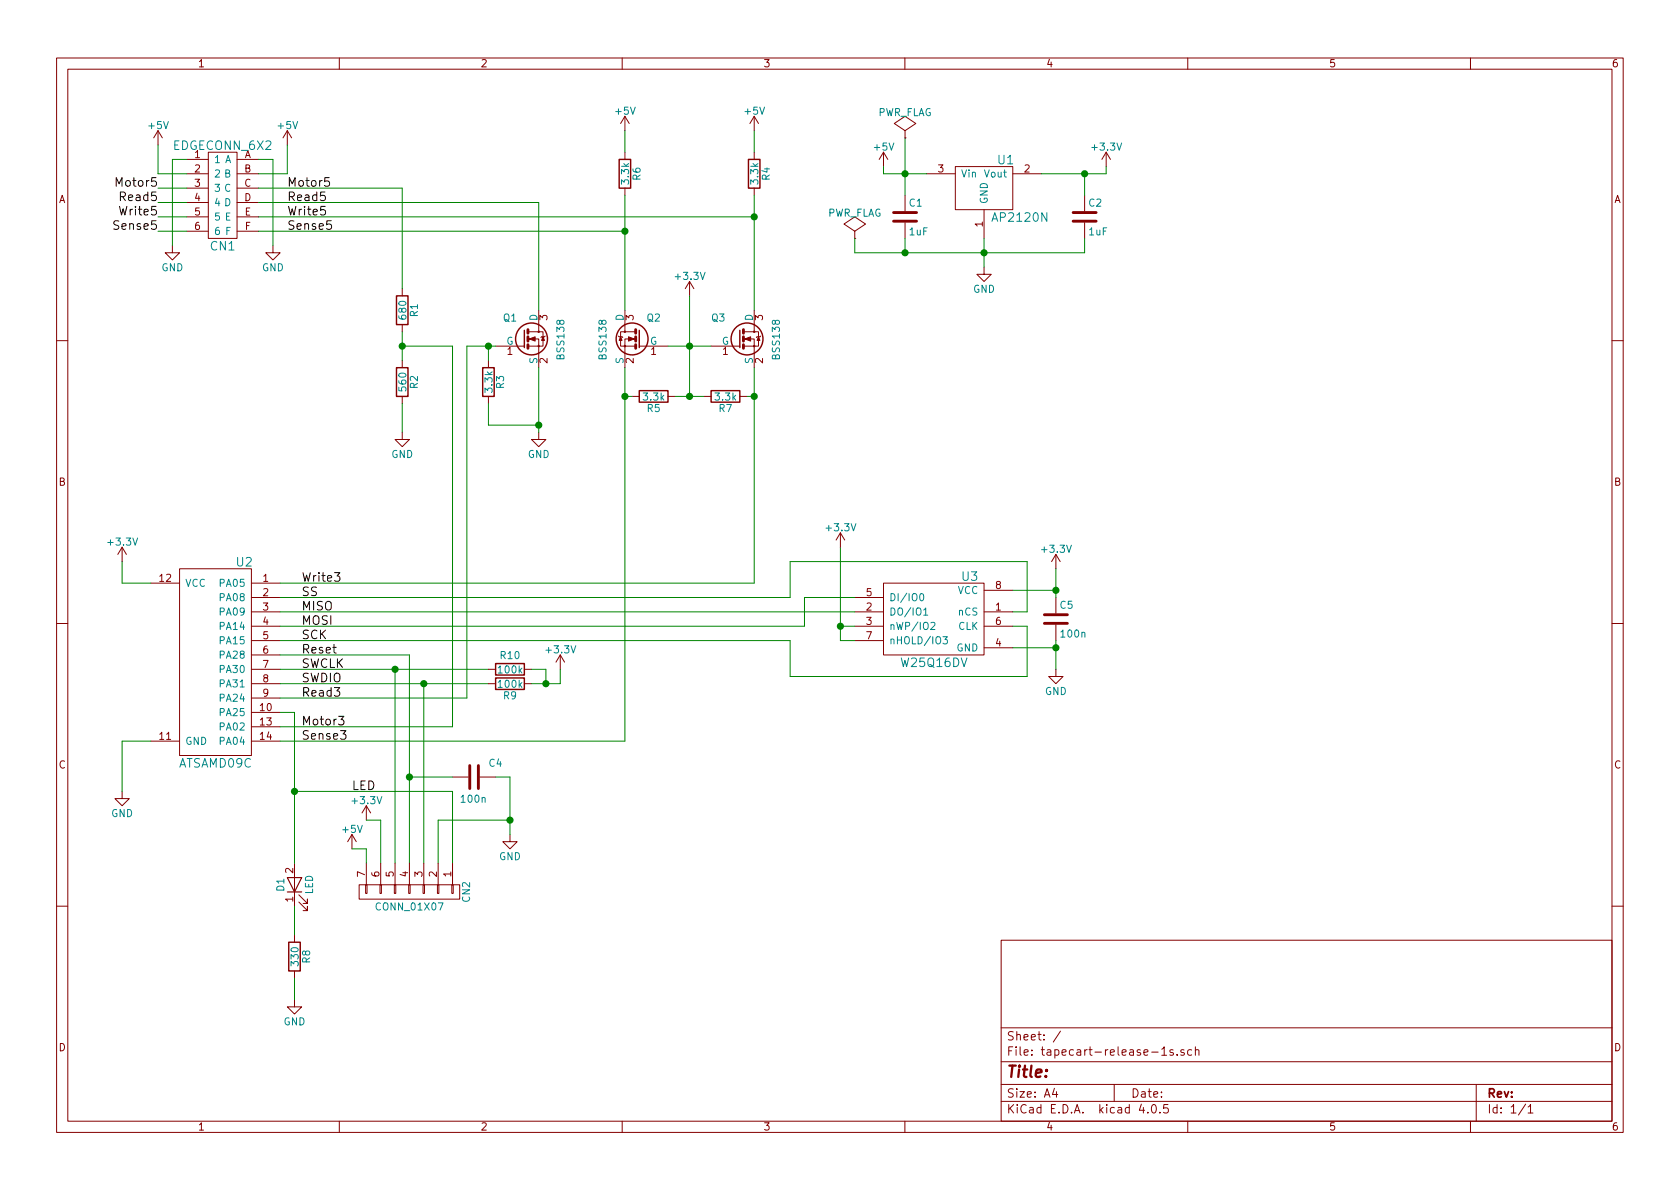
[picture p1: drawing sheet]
EESchema Schematic File Version 2
LIBS:power
LIBS:device
LIBS:transistors
LIBS:conn
LIBS:linear
LIBS:regul
LIBS:74xx
LIBS:cmos4000
LIBS:adc-dac
LIBS:memory
LIBS:xilinx
LIBS:microcontrollers
LIBS:dsp
LIBS:microchip
LIBS:analog_switches
LIBS:motorola
LIBS:texas
LIBS:intel
LIBS:audio
LIBS:interface
LIBS:digital-audio
LIBS:philips
LIBS:display
LIBS:cypress
LIBS:siliconi
LIBS:opto
LIBS:atmel
LIBS:contrib
LIBS:valves
LIBS:atsamd09c
LIBS:w25q16dv
LIBS:edgeconn_2x6
LIBS:ap2120n
LIBS:tapecart-release-1s-cache
EELAYER 25 0
EELAYER END
$Descr A4 11693 8268
encoding utf-8
Sheet 1 1
Title ""
Date ""
Rev ""
Comp ""
Comment1 ""
Comment2 ""
Comment3 ""
Comment4 ""
$EndDescr
$Comp
L ATSAMD09C U2
U 1 1
P 1500 4600
F 0 "U2" H 1700 5300 60  0000 C CNN
F 1 "ATSAMD09C" H 1500 3900 60  0000 C CNN
F 2 "Housings_SOIC:SOIC-14_3.9x8.7mm_Pitch1.27mm" H 1500 5350 60  0001 C CNN
F 3 "" H 1500 5350 60  0000 C CNN
	1    1500 4600
	1    0    0    -1  
$EndComp
$Comp
L W25Q16DV U3
U 1 1
P 6500 4300
F 0 "U3" H 6750 4600 60  0000 C CNN
F 1 "W25Q16DV" H 6500 4000 60  0000 C CNN
F 2 "Housings_SOIC:SOIC-8_3.9x4.9mm_Pitch1.27mm" H 6650 4700 60  0001 C CNN
F 3 "" H 6650 4700 60  0000 C CNN
	1    6500 4300
	1    0    0    -1  
$EndComp
$Comp
L BSS138 Q1
U 1 1
P 3650 2350
F 0 "Q1" H 3500 2500 50  0000 L CNN
F 1 "BSS138" V 3900 2200 50  0000 L CNN
F 2 "TO_SOT_Packages_SMD:SOT-23" H 3850 2275 50  0001 L CIN
F 3 "" H 3650 2350 50  0000 L CNN
	1    3650 2350
	1    0    0    -1  
$EndComp
$Comp
L BSS138 Q2
U 1 1
P 4450 2350
F 0 "Q2" H 4300 2500 50  0000 L CNN
F 1 "BSS138" V 4700 2200 50  0000 L CNN
F 2 "TO_SOT_Packages_SMD:SOT-23" H 4650 2275 50  0001 L CIN
F 3 "" H 4450 2350 50  0000 L CNN
	1    4450 2350
	-1   0    0    -1  
$EndComp
$Comp
L BSS138 Q3
U 1 1
P 5150 2350
F 0 "Q3" H 4950 2500 50  0000 L CNN
F 1 "BSS138" V 5400 2200 50  0000 L CNN
F 2 "TO_SOT_Packages_SMD:SOT-23" H 5350 2275 50  0001 L CIN
F 3 "" H 5150 2350 50  0000 L CNN
	1    5150 2350
	1    0    0    -1  
$EndComp
$Comp
L R R1
U 1 1
P 2800 2150
F 0 "R1" V 2880 2150 50  0000 C CNN
F 1 "680" V 2800 2150 50  0000 C CNN
F 2 "Resistors_SMD:R_0805" V 2730 2150 50  0001 C CNN
F 3 "" H 2800 2150 50  0000 C CNN
	1    2800 2150
	1    0    0    -1  
$EndComp
$Comp
L R R2
U 1 1
P 2800 2650
F 0 "R2" V 2880 2650 50  0000 C CNN
F 1 "560" V 2800 2650 50  0000 C CNN
F 2 "Resistors_SMD:R_0805" V 2730 2650 50  0001 C CNN
F 3 "" H 2800 2650 50  0000 C CNN
	1    2800 2650
	1    0    0    -1  
$EndComp
$Comp
L R R3
U 1 1
P 3400 2650
F 0 "R3" V 3480 2650 50  0000 C CNN
F 1 "3.3k" V 3400 2650 50  0000 C CNN
F 2 "Resistors_SMD:R_0805" V 3330 2650 50  0001 C CNN
F 3 "" H 3400 2650 50  0000 C CNN
	1    3400 2650
	1    0    0    -1  
$EndComp
$Comp
L R R4
U 1 1
P 5250 1200
F 0 "R4" V 5330 1200 50  0000 C CNN
F 1 "3.3k" V 5250 1200 50  0000 C CNN
F 2 "Resistors_SMD:R_0805" V 5180 1200 50  0001 C CNN
F 3 "" H 5250 1200 50  0000 C CNN
	1    5250 1200
	1    0    0    -1  
$EndComp
$Comp
L R R5
U 1 1
P 4550 2750
F 0 "R5" V 4630 2750 50  0000 C CNN
F 1 "3.3k" V 4550 2750 50  0000 C CNN
F 2 "Resistors_SMD:R_0805" V 4480 2750 50  0001 C CNN
F 3 "" H 4550 2750 50  0000 C CNN
	1    4550 2750
	0    1    1    0   
$EndComp
$Comp
L R R7
U 1 1
P 5050 2750
F 0 "R7" V 5130 2750 50  0000 C CNN
F 1 "3.3k" V 5050 2750 50  0000 C CNN
F 2 "Resistors_SMD:R_0805" V 4980 2750 50  0001 C CNN
F 3 "" H 5050 2750 50  0000 C CNN
	1    5050 2750
	0    1    1    0   
$EndComp
$Comp
L R R6
U 1 1
P 4350 1200
F 0 "R6" V 4430 1200 50  0000 C CNN
F 1 "3.3k" V 4350 1200 50  0000 C CNN
F 2 "Resistors_SMD:R_0805" V 4280 1200 50  0001 C CNN
F 3 "" H 4350 1200 50  0000 C CNN
	1    4350 1200
	1    0    0    -1  
$EndComp
$Comp
L R R8
U 1 1
P 2050 6650
F 0 "R8" V 2130 6650 50  0000 C CNN
F 1 "330" V 2050 6650 50  0000 C CNN
F 2 "Resistors_SMD:R_0805" V 1980 6650 50  0001 C CNN
F 3 "" H 2050 6650 50  0000 C CNN
	1    2050 6650
	1    0    0    -1  
$EndComp
$Comp
L LED D1
U 1 1
P 2050 6150
F 0 "D1" H 2050 6250 50  0000 C CNN
F 1 "LED" H 2050 6050 50  0000 C CNN
F 2 "LEDs:LED_0805" H 2050 6150 50  0001 C CNN
F 3 "" H 2050 6150 50  0000 C CNN
	1    2050 6150
	0    -1   -1   0   
$EndComp
$Comp
L C C5
U 1 1
P 7350 4300
F 0 "C5" H 7375 4400 50  0000 L CNN
F 1 "100n" H 7375 4200 50  0000 L CNN
F 2 "Capacitors_SMD:C_0805" H 7388 4150 50  0001 C CNN
F 3 "" H 7350 4300 50  0000 C CNN
	1    7350 4300
	1    0    0    -1  
$EndComp
$Comp
L EDGECONN_6X2 CN1
U 1 1
P 1550 1350
F 0 "CN1" H 1550 1000 60  0000 C CNN
F 1 "EDGECONN_6X2" H 1550 1700 60  0000 C CNN
F 2 "edgeconn_6x2:EDGECONN_6x2_IMP_5mm" H 4900 -100 60  0001 C CNN
F 3 "" H 4900 -100 60  0000 C CNN
	1    1550 1350
	1    0    0    -1  
$EndComp
$Comp
L AP2120N U1
U 1 1
P 6850 1300
F 0 "U1" H 7000 1500 60  0000 C CNN
F 1 "AP2120N" H 7100 1100 60  0000 C CNN
F 2 "TO_SOT_Packages_SMD:SOT-23" H 6850 1300 60  0001 C CNN
F 3 "" H 6850 1300 60  0000 C CNN
	1    6850 1300
	1    0    0    -1  
$EndComp
$Comp
L C C1
U 1 1
P 6300 1500
F 0 "C1" H 6325 1600 50  0000 L CNN
F 1 "1uF" H 6325 1400 50  0000 L CNN
F 2 "Capacitors_SMD:C_0805" H 6338 1350 50  0001 C CNN
F 3 "" H 6300 1500 50  0000 C CNN
	1    6300 1500
	1    0    0    -1  
$EndComp
$Comp
L C C2
U 1 1
P 7550 1500
F 0 "C2" H 7575 1600 50  0000 L CNN
F 1 "1uF" H 7575 1400 50  0000 L CNN
F 2 "Capacitors_SMD:C_0805" H 7588 1350 50  0001 C CNN
F 3 "" H 7550 1500 50  0000 C CNN
	1    7550 1500
	1    0    0    -1  
$EndComp
$Comp
L +5V #PWR01
U 1 1
P 6150 1150
F 0 "#PWR01" H 6150 1000 50  0001 C CNN
F 1 "+5V" H 6150 1290 50  0000 C CNN
F 2 "" H 6150 1150 50  0000 C CNN
F 3 "" H 6150 1150 50  0000 C CNN
	1    6150 1150
	1    0    0    -1  
$EndComp
$Comp
L +5V #PWR02
U 1 1
P 1100 1000
F 0 "#PWR02" H 1100 850 50  0001 C CNN
F 1 "+5V" H 1100 1140 50  0000 C CNN
F 2 "" H 1100 1000 50  0000 C CNN
F 3 "" H 1100 1000 50  0000 C CNN
	1    1100 1000
	1    0    0    -1  
$EndComp
$Comp
L +5V #PWR03
U 1 1
P 2000 1000
F 0 "#PWR03" H 2000 850 50  0001 C CNN
F 1 "+5V" H 2000 1140 50  0000 C CNN
F 2 "" H 2000 1000 50  0000 C CNN
F 3 "" H 2000 1000 50  0000 C CNN
	1    2000 1000
	1    0    0    -1  
$EndComp
$Comp
L GND #PWR04
U 1 1
P 1200 1700
F 0 "#PWR04" H 1200 1450 50  0001 C CNN
F 1 "GND" H 1200 1550 50  0000 C CNN
F 2 "" H 1200 1700 50  0000 C CNN
F 3 "" H 1200 1700 50  0000 C CNN
	1    1200 1700
	1    0    0    -1  
$EndComp
$Comp
L GND #PWR05
U 1 1
P 1900 1700
F 0 "#PWR05" H 1900 1450 50  0001 C CNN
F 1 "GND" H 1900 1550 50  0000 C CNN
F 2 "" H 1900 1700 50  0000 C CNN
F 3 "" H 1900 1700 50  0000 C CNN
	1    1900 1700
	1    0    0    -1  
$EndComp
$Comp
L GND #PWR06
U 1 1
P 6850 1850
F 0 "#PWR06" H 6850 1600 50  0001 C CNN
F 1 "GND" H 6850 1700 50  0000 C CNN
F 2 "" H 6850 1850 50  0000 C CNN
F 3 "" H 6850 1850 50  0000 C CNN
	1    6850 1850
	1    0    0    -1  
$EndComp
$Comp
L GND #PWR07
U 1 1
P 2050 6950
F 0 "#PWR07" H 2050 6700 50  0001 C CNN
F 1 "GND" H 2050 6800 50  0000 C CNN
F 2 "" H 2050 6950 50  0000 C CNN
F 3 "" H 2050 6950 50  0000 C CNN
	1    2050 6950
	1    0    0    -1  
$EndComp
$Comp
L GND #PWR08
U 1 1
P 2800 3000
F 0 "#PWR08" H 2800 2750 50  0001 C CNN
F 1 "GND" H 2800 2850 50  0000 C CNN
F 2 "" H 2800 3000 50  0000 C CNN
F 3 "" H 2800 3000 50  0000 C CNN
	1    2800 3000
	1    0    0    -1  
$EndComp
$Comp
L GND #PWR09
U 1 1
P 7350 4650
F 0 "#PWR09" H 7350 4400 50  0001 C CNN
F 1 "GND" H 7350 4500 50  0000 C CNN
F 2 "" H 7350 4650 50  0000 C CNN
F 3 "" H 7350 4650 50  0000 C CNN
	1    7350 4650
	1    0    0    -1  
$EndComp
$Comp
L GND #PWR010
U 1 1
P 3750 3000
F 0 "#PWR010" H 3750 2750 50  0001 C CNN
F 1 "GND" H 3750 2850 50  0000 C CNN
F 2 "" H 3750 3000 50  0000 C CNN
F 3 "" H 3750 3000 50  0000 C CNN
	1    3750 3000
	1    0    0    -1  
$EndComp
$Comp
L +3.3V #PWR011
U 1 1
P 7700 1150
F 0 "#PWR011" H 7700 1000 50  0001 C CNN
F 1 "+3.3V" H 7700 1290 50  0000 C CNN
F 2 "" H 7700 1150 50  0000 C CNN
F 3 "" H 7700 1150 50  0000 C CNN
	1    7700 1150
	1    0    0    -1  
$EndComp
$Comp
L +3.3V #PWR012
U 1 1
P 4800 2050
F 0 "#PWR012" H 4800 1900 50  0001 C CNN
F 1 "+3.3V" H 4800 2190 50  0000 C CNN
F 2 "" H 4800 2050 50  0000 C CNN
F 3 "" H 4800 2050 50  0000 C CNN
	1    4800 2050
	1    0    0    -1  
$EndComp
$Comp
L +3.3V #PWR013
U 1 1
P 7350 3950
F 0 "#PWR013" H 7350 3800 50  0001 C CNN
F 1 "+3.3V" H 7350 4090 50  0000 C CNN
F 2 "" H 7350 3950 50  0000 C CNN
F 3 "" H 7350 3950 50  0000 C CNN
	1    7350 3950
	1    0    0    -1  
$EndComp
$Comp
L +3.3V #PWR014
U 1 1
P 850 3900
F 0 "#PWR014" H 850 3750 50  0001 C CNN
F 1 "+3.3V" H 850 4040 50  0000 C CNN
F 2 "" H 850 3900 50  0000 C CNN
F 3 "" H 850 3900 50  0000 C CNN
	1    850  3900
	1    0    0    -1  
$EndComp
$Comp
L +5V #PWR015
U 1 1
P 5250 900
F 0 "#PWR015" H 5250 750 50  0001 C CNN
F 1 "+5V" H 5250 1040 50  0000 C CNN
F 2 "" H 5250 900 50  0000 C CNN
F 3 "" H 5250 900 50  0000 C CNN
	1    5250 900 
	1    0    0    -1  
$EndComp
$Comp
L +5V #PWR016
U 1 1
P 4350 900
F 0 "#PWR016" H 4350 750 50  0001 C CNN
F 1 "+5V" H 4350 1040 50  0000 C CNN
F 2 "" H 4350 900 50  0000 C CNN
F 3 "" H 4350 900 50  0000 C CNN
	1    4350 900 
	1    0    0    -1  
$EndComp
Wire Wire Line
	6150 1200 6450 1200
Wire Wire Line
	6300 950  6300 1350
Wire Wire Line
	6150 1200 6150 1150
Connection ~ 6300 1200
Wire Wire Line
	7700 1200 7700 1150
Connection ~ 7550 1200
Wire Wire Line
	7250 1200 7700 1200
Wire Wire Line
	1300 1200 1100 1200
Wire Wire Line
	1100 1200 1100 1000
Wire Wire Line
	1800 1200 2000 1200
Wire Wire Line
	2000 1200 2000 1000
Wire Wire Line
	1300 1100 1200 1100
Wire Wire Line
	1200 1100 1200 1700
Wire Wire Line
	1800 1100 1900 1100
Wire Wire Line
	1900 1100 1900 1700
Text Label 1100 1300 2    60   ~ 0
Motor5
Text Label 1100 1400 2    60   ~ 0
Read5
Text Label 1100 1500 2    60   ~ 0
Write5
Text Label 1100 1600 2    60   ~ 0
Sense5
Wire Wire Line
	1300 1600 1100 1600
Wire Wire Line
	1100 1500 1300 1500
Wire Wire Line
	1300 1400 1100 1400
Wire Wire Line
	1100 1300 1300 1300
Text Label 2000 1300 0    60   ~ 0
Motor5
Text Label 2000 1400 0    60   ~ 0
Read5
Text Label 2000 1500 0    60   ~ 0
Write5
Text Label 2000 1600 0    60   ~ 0
Sense5
Wire Wire Line
	1800 1300 2800 1300
Wire Wire Line
	1800 1400 3750 1400
Wire Wire Line
	1800 1500 5250 1500
Wire Wire Line
	1800 1600 4350 1600
Wire Wire Line
	1050 4050 850  4050
Wire Wire Line
	3750 2550 3750 3000
Connection ~ 3750 2950
Wire Wire Line
	2800 2300 2800 2500
Wire Wire Line
	2800 2800 2800 3000
Wire Wire Line
	3750 1400 3750 2150
Wire Wire Line
	3150 2400 2800 2400
Connection ~ 2800 2400
Wire Wire Line
	2050 6950 2050 6800
Wire Wire Line
	1950 4950 2050 4950
Wire Wire Line
	2050 4950 2050 6000
Wire Wire Line
	3400 2500 3400 2400
Wire Wire Line
	3250 2400 3450 2400
Wire Wire Line
	3750 2950 3400 2950
Wire Wire Line
	3400 2950 3400 2800
Wire Wire Line
	3150 5050 1950 5050
Wire Wire Line
	3150 2400 3150 5050
Wire Wire Line
	1950 4850 3250 4850
Wire Wire Line
	3250 4850 3250 2400
Connection ~ 3400 2400
$Comp
L PWR_FLAG #FLG017
U 1 1
P 6300 950
F 0 "#FLG017" H 6300 1045 50  0001 C CNN
F 1 "PWR_FLAG" H 6300 1130 50  0000 C CNN
F 2 "" H 6300 950 50  0000 C CNN
F 3 "" H 6300 950 50  0000 C CNN
	1    6300 950 
	1    0    0    -1  
$EndComp
Wire Wire Line
	7550 1200 7550 1350
Wire Wire Line
	5950 4250 1950 4250
Wire Wire Line
	1950 4350 5600 4350
Wire Wire Line
	5600 4350 5600 4150
Wire Wire Line
	5600 4150 5950 4150
Wire Wire Line
	7050 4100 7350 4100
Wire Wire Line
	7350 3950 7350 4150
Connection ~ 7350 4100
Wire Wire Line
	7050 4500 7350 4500
Wire Wire Line
	7350 4450 7350 4650
Connection ~ 7350 4500
Wire Wire Line
	5850 4450 5950 4450
Wire Wire Line
	5850 3800 5850 4450
Wire Wire Line
	5850 4350 5950 4350
Wire Wire Line
	7050 4250 7150 4250
Wire Wire Line
	7150 4250 7150 3900
Wire Wire Line
	7150 3900 5500 3900
Wire Wire Line
	5500 3900 5500 4150
Wire Wire Line
	5500 4150 1950 4150
Wire Wire Line
	1950 4450 5500 4450
Wire Wire Line
	5500 4450 5500 4700
Wire Wire Line
	5500 4700 7150 4700
Wire Wire Line
	7150 4700 7150 4350
Wire Wire Line
	7150 4350 7050 4350
$Comp
L +3.3V #PWR018
U 1 1
P 5850 3800
F 0 "#PWR018" H 5850 3650 50  0001 C CNN
F 1 "+3.3V" H 5850 3940 50  0000 C CNN
F 2 "" H 5850 3800 50  0000 C CNN
F 3 "" H 5850 3800 50  0000 C CNN
	1    5850 3800
	1    0    0    -1  
$EndComp
Connection ~ 5850 4350
Text Label 2100 4150 0    60   ~ 0
SS
Text Label 2100 4250 0    60   ~ 0
MISO
Text Label 2100 4350 0    60   ~ 0
MOSI
Text Label 2100 4450 0    60   ~ 0
SCK
Wire Wire Line
	4350 1350 4350 2150
Wire Wire Line
	5250 1350 5250 2150
Wire Wire Line
	2800 1300 2800 2000
Wire Wire Line
	4800 2050 4800 2750
Wire Wire Line
	4650 2400 4950 2400
Connection ~ 4800 2400
Connection ~ 5250 1500
Connection ~ 4350 1600
Wire Wire Line
	5250 900  5250 1050
Wire Wire Line
	4350 900  4350 1050
Wire Wire Line
	4700 2750 4900 2750
Connection ~ 4800 2750
Wire Wire Line
	4350 2550 4350 5150
Wire Wire Line
	4350 2750 4400 2750
Wire Wire Line
	5250 2550 5250 4050
Wire Wire Line
	5250 2750 5200 2750
Text Label 2100 4850 0    60   ~ 0
Read3
Text Label 2100 5050 0    60   ~ 0
Motor3
Wire Wire Line
	4350 5150 1950 5150
Connection ~ 4350 2750
Wire Wire Line
	5250 4050 1950 4050
Connection ~ 5250 2750
Text Label 2100 4050 0    60   ~ 0
Write3
Text Label 2100 5150 0    60   ~ 0
Sense3
Connection ~ 2050 5500
$Comp
L +3.3V #PWR019
U 1 1
P 2550 5700
F 0 "#PWR019" H 2550 5550 50  0001 C CNN
F 1 "+3.3V" H 2550 5840 50  0000 C CNN
F 2 "" H 2550 5700 50  0000 C CNN
F 3 "" H 2550 5700 50  0000 C CNN
	1    2550 5700
	1    0    0    -1  
$EndComp
$Comp
L GND #PWR020
U 1 1
P 3550 5800
F 0 "#PWR020" H 3550 5550 50  0001 C CNN
F 1 "GND" H 3550 5650 50  0000 C CNN
F 2 "" H 3550 5800 50  0000 C CNN
F 3 "" H 3550 5800 50  0000 C CNN
	1    3550 5800
	1    0    0    -1  
$EndComp
Text Label 2100 4550 0    60   ~ 0
Reset
Text Label 2100 4650 0    60   ~ 0
SWCLK
Text Label 2100 4750 0    60   ~ 0
SWDIO
Wire Wire Line
	2550 5700 2650 5700
Wire Wire Line
	2650 5700 2650 6000
$Comp
L C C4
U 1 1
P 3300 5400
F 0 "C4" V 3200 5500 50  0000 L CNN
F 1 "100n" V 3450 5300 50  0000 L CNN
F 2 "Capacitors_SMD:C_0805" H 3338 5250 50  0001 C CNN
F 3 "" H 3300 5400 50  0000 C CNN
	1    3300 5400
	0    1    1    0   
$EndComp
Wire Wire Line
	3550 5400 3550 5800
Wire Wire Line
	3550 5400 3450 5400
Wire Wire Line
	3050 5700 3550 5700
Connection ~ 3550 5700
Wire Wire Line
	1050 5150 850  5150
Wire Wire Line
	6850 1650 6850 1850
Wire Wire Line
	7550 1750 7550 1650
Wire Wire Line
	5950 1750 7550 1750
Connection ~ 6850 1750
Wire Wire Line
	6300 1750 6300 1650
$Comp
L GND #PWR021
U 1 1
P 850 5500
F 0 "#PWR021" H 850 5250 50  0001 C CNN
F 1 "GND" H 850 5350 50  0000 C CNN
F 2 "" H 850 5500 50  0000 C CNN
F 3 "" H 850 5500 50  0000 C CNN
	1    850  5500
	1    0    0    -1  
$EndComp
$Comp
L PWR_FLAG #FLG022
U 1 1
P 5950 1650
F 0 "#FLG022" H 5950 1745 50  0001 C CNN
F 1 "PWR_FLAG" H 5950 1830 50  0000 C CNN
F 2 "" H 5950 1650 50  0000 C CNN
F 3 "" H 5950 1650 50  0000 C CNN
	1    5950 1650
	1    0    0    -1  
$EndComp
Wire Wire Line
	5950 1650 5950 1750
Connection ~ 6300 1750
Text Label 2450 5500 0    60   ~ 0
LED
Wire Wire Line
	2050 6300 2050 6500
Wire Wire Line
	3050 5700 3050 6000
Wire Wire Line
	2050 5500 3150 5500
Wire Wire Line
	3150 5500 3150 6000
Wire Wire Line
	1950 4750 3400 4750
Wire Wire Line
	2950 4750 2950 6000
Wire Wire Line
	2850 4550 2850 6000
Wire Wire Line
	1950 4550 2850 4550
Wire Wire Line
	1950 4650 3400 4650
Wire Wire Line
	2750 4650 2750 6000
Wire Wire Line
	3150 5400 2850 5400
Connection ~ 2850 5400
Wire Wire Line
	850  5150 850  5500
Wire Wire Line
	850  4050 850  3900
$Comp
L CONN_01X07 CN2
U 1 1
P 2850 6200
F 0 "CN2" H 2850 6600 50  0000 C CNN
F 1 "CONN_01X07" V 2950 6200 50  0000 C CNN
F 2 "PINHEAD_6p1X1_1.27:PINHEAD_6p1X1_1.27" H 2850 6200 50  0001 C CNN
F 3 "" H 2850 6200 50  0000 C CNN
	1    2850 6200
	0    1    1    0   
$EndComp
$Comp
L +5V #PWR023
U 1 1
P 2450 5900
F 0 "#PWR023" H 2450 5750 50  0001 C CNN
F 1 "+5V" H 2450 6040 50  0000 C CNN
F 2 "" H 2450 5900 50  0000 C CNN
F 3 "" H 2450 5900 50  0000 C CNN
	1    2450 5900
	1    0    0    -1  
$EndComp
Wire Wire Line
	2450 5900 2550 5900
Wire Wire Line
	2550 5900 2550 6000
$Comp
L R R9
U 1 1
P 3550 4750
F 0 "R9" V 3630 4750 50  0000 C CNN
F 1 "100k" V 3550 4750 50  0000 C CNN
F 2 "Resistors_SMD:R_0805" V 3480 4750 50  0001 C CNN
F 3 "" H 3550 4750 50  0000 C CNN
	1    3550 4750
	0    1    1    0   
$EndComp
Connection ~ 2950 4750
$Comp
L +3.3V #PWR024
U 1 1
P 3900 4650
F 0 "#PWR024" H 3900 4500 50  0001 C CNN
F 1 "+3.3V" H 3900 4790 50  0000 C CNN
F 2 "" H 3900 4650 50  0000 C CNN
F 3 "" H 3900 4650 50  0000 C CNN
	1    3900 4650
	1    0    0    -1  
$EndComp
Wire Wire Line
	3900 4650 3900 4750
Wire Wire Line
	3900 4750 3700 4750
$Comp
L R R10
U 1 1
P 3550 4650
F 0 "R10" V 3450 4650 50  0000 C CNN
F 1 "100k" V 3550 4650 50  0000 C CNN
F 2 "Resistors_SMD:R_0805" V 3480 4650 50  0001 C CNN
F 3 "" H 3550 4650 50  0000 C CNN
	1    3550 4650
	0    1    1    0   
$EndComp
Connection ~ 2750 4650
Wire Wire Line
	3700 4650 3800 4650
Wire Wire Line
	3800 4650 3800 4750
Connection ~ 3800 4750
$EndSCHEMATC
